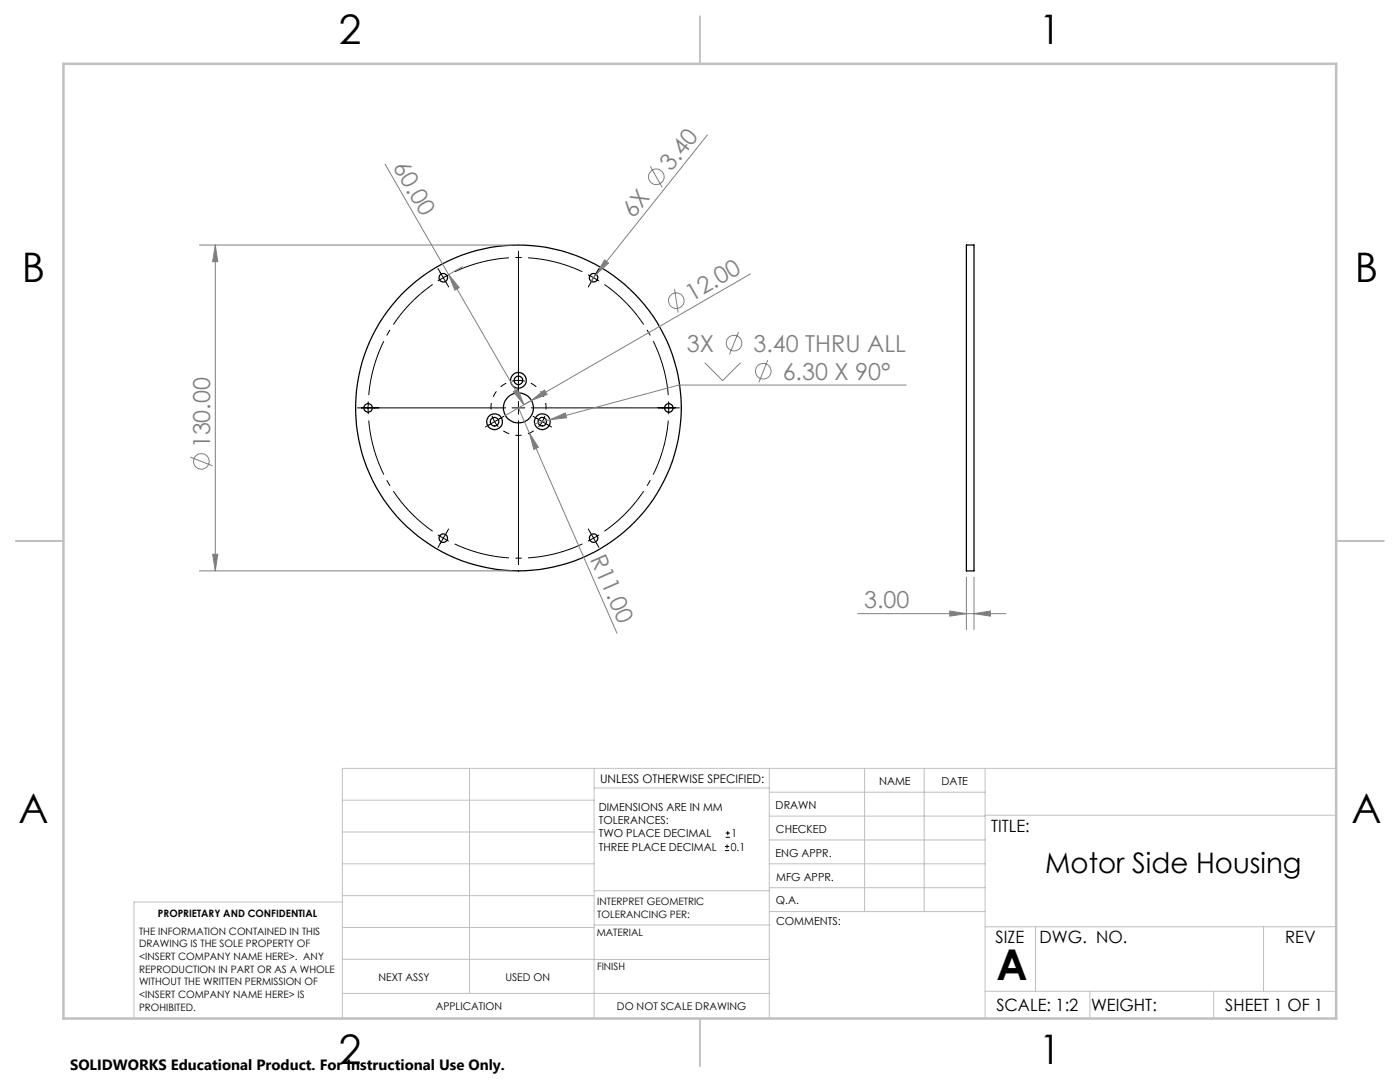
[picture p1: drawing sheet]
<svg xmlns="http://www.w3.org/2000/svg" width="279mm" height="216mm" viewBox="0 0 279 216" stroke-linecap="round" stroke-linejoin="round" font-family="sans-serif">
<g fill="none" stroke="#000" stroke-width=".25">
<path d="M192.9 48.9h1.5v65h-1.5z"/>
<circle cx="88.5" cy="55.4" r=".86"/>
<circle cx="118.5" cy="55.4" r=".85"/>
<circle cx="103.5" cy="75.9" r="1.57"/>
<circle cx="103.5" cy="75.9" r=".86"/>
<circle cx="73.5" cy="81.4" r=".85"/>
<circle cx="98.7" cy="84.2" r="1.57"/>
<circle cx="98.7" cy="84.1" r=".86"/>
<circle cx="103.4" cy="81.4" r="32.5"/>
<circle cx="103.5" cy="81.4" r="2.99"/>
<circle cx="108.2" cy="84.2" r="1.57"/>
<circle cx="108.2" cy="84.1" r=".86"/>
<circle cx="133.5" cy="81.4" r=".85"/>
<circle cx="88.5" cy="107.4" r=".86"/>
<circle cx="118.4" cy="107.4" r=".84"/>
</g>
<g fill="none" stroke="#808080" stroke-width=".2">
<path d="M76.8 32.7l27.8 48.1M129.8 33.2l2.4 4.2M141.2 26.9l-22.2 27.9M39.8 48.9h62.4M43 48.9l.5 3.3h-1.1zM43 48.9v65M89.5 54.8l2.2 2.6-.9 .5zM92.3 53.2l-2.7 1.6M119 54.8l-1.1 1.3M120.6 51.9l.9 .6-2.5 2.3zM134.6 57.6l.7 4.8M149.8 54.6l-43.8 25.3"/>
<path d="M102.4 78.2l.9-.6 1.3 3.2zM106 79.9l2.7-2.1 .5 .9zM106 79.9l-5.1 3M107.3 79.2l-2.7 1.6M140.7 72.4l3.5 3.6 3.6-3.6M147.4 66.3l-1.8 4.4M153.2 71.9l-1.8 4.4M180.8 76.8h-45.3l-28.8 7.8M38 91.2l4.4 1.8M103.5 81.4l19.6 44.9M105.7 86.4l1.8 2.9-1 .4zM109.7 83.7l3.1-1.3 .3 1z"/>
<path d="M39.8 113.9h62.4M42.4 110.6h1.1l-.5 3.3zM192.9 115.2v10.4M194.4 115.2v10.4M171.2 122.4h29.5M189.5 121.9l3.4 .5-3.4 .5zM194.4 122.4l3.3-.5v1z"/>
<circle cx="131" cy="35.3" r="1.55"/>
<circle cx="135" cy="60" r="1.55"/>
<circle cx="146.5" cy="68.5" r="1.55"/>
<circle cx="152.3" cy="74.1" r="1.55"/>
<circle cx="40.2" cy="92.1" r="1.56"/>
</g>
<g fill="none" stroke="#000" stroke-width=".2">
<path d="M87.4 53.6l2.1 3.7M89.6 54.8l-2.2 1.3M103.5 50.1v28.7M117.3 54.8l2.3 1.3M119.5 53.6l-2.1 3.7M102.2 76.1a4.7 4.7 0 0 1 2.5 0M71.3 81.4h29.6M73.5 80.1v2.6M98.2 83l.6 1.3 .6 .9M100.5 83.1l-3.6 2.1M102.2 81.4h2.5M103.5 80.1v2.6"/>
<path d="M103.5 83.9v28.8M106 81.4h29.6M106.4 83.1l3.7 2.1M108.7 83a5.2 5.2 0 0 1-1.2 2.2M133.4 80.1v2.6M87.4 106.7l2.2 1.3M89.5 105.6l-2.1 3.6M117.4 105.6l2.1 3.6M119.6 106.7l-2.3 1.3M144.7 169.7h.8M144.7 168.9h.8M144.8 167.1h.9"/>
<path d="M144.8 166.2h.9M145.1 168.5v.8M145.2 165.8v.9"/>
</g>
<path d="M86.3 56.8a30 30 0 0 0-12.7 22M116.2 54.2a30 30 0 0 0-25.5 0M133.4 78.8a30 30 0 0 0-12.8-22M73.6 83.9a30 30 0 0 0 12.7 22.1M90.7 108.5a30 30 0 0 0 25.5 0M120.6 106a30 30 0 0 0 12.8-22.1" fill="none" stroke="#000" stroke-width=".2" stroke-dasharray="15.2 1.3 1.3 1.3" stroke-dashoffset="4" stroke-linecap="butt"/>
<path d="M101 76.5a5.5 5.5 0 0 0-3 5.2M100.4 86a5.5 5.5 0 0 0 6.1 0M109 81.7a5.5 5.5 0 0 0-3.1-5.2" fill="none" stroke="#000" stroke-width=".2" stroke-dasharray="15.2 1.3 1.3 1.3" stroke-dashoffset="13.9" stroke-linecap="butt"/>
<g fill="none" stroke="#c0c0c0" stroke-width=".2">
<path d="M68.3 159.7h50.3M93.7 153.3v44.9M118.6 153.3v49.9M118.6 157.2h34.9M153.5 153.3v49.9M153.5 158.1h43.1M172.5 153.3v28.6M184.4 153.3v28.6M196.6 153.3v49.9M266.7 153.3h-198.4v49.9M68.3 178.7h50.3M68.3 172.4h50.3"/>
<path d="M68.3 166h50.3M68.3 180h-41.6v23.2M118.6 177.7h35M153.5 167.6h43.1M153.5 162.8h43.1M153.5 172.4h43.1M153.5 177.1h43.1M196.6 162.7h70.1M68.3 198.2h85.2M68.3 191.4l85.2 .1M68.3 185.1h50.3M118.6 184.6h35"/>
<path d="M153.6 181.9h43M196.6 197.8h70.1M196.6 184.9h70.1M206.7 184.9v12.9M217.5 197.8v5.4M242.2 197.8v5.4M252.2 184.9v12.9"/>
</g>
<path d="M139.7 3.2v9.5M3.1 107.9h9.6M266.7 107.9h9.5M139.7 203.2v9.6" fill="none" stroke="#c0c0c0" stroke-width=".25"/>
<path d="M12.7 12.7h254v190.5h-254z" fill="none" stroke="#c0c0c0" stroke-width=".5"/>
<g fill="#808080">
<path d="M106 79.9l2.7-2.1 .5 .9z"/>
<path d="M120.6 51.9l.9 .6-2.5 2.3z"/>
<path d="M105.7 86.4l1.8 2.9-1 .4z"/>
<path d="M109.7 83.7l3.4-.3-.3-1zM189.5 121.9l3.4 .5-3.4 .5zM194.4 122.4l3.3-.5v1z"/>
<path d="M43 48.9l.5 3.3h-1.1zM42.4 110.6h1.1l-.5 3.3z"/>
<path d="M89.5 54.8l2.2 2.6-.9 .5zM102.4 78.2l.9-.6 1.3 3.2z"/>
</g>
<text font-size="8.5" x="198.9" y="195.5">A</text>
<g font-size="8.1">
<text x="67.6" y="8.9">2</text>
<text x="207.3" y="8.9">1</text>
<text x="4.4" y="56.2">B</text>
<text x="270.4" y="56.2">B</text>
<text x="3.7" y="164.1">A</text>
<text x="269.7" y="164.1">A</text>
<text x="67.6" y="212.4">2</text>
<text x="207.3" y="212.4">1</text>
</g>
<text font-size="5.6" x="208.6" y="174.3">Motor Side Housing</text>
<g font-size="4.7" fill="#808080">
<text x="78.4" y="33.3" transform="rotate(60 78.4 33.3)">60.00</text>
<text x="133.9" y="34.3" transform="rotate(-51 133.9 34.3)">3.40</text>
<text x="126.5" y="43.7" transform="rotate(-51 126.5 43.7)">6X</text>
<text x="138.1" y="60.2" transform="rotate(-30 138.1 60.2)">12.00</text>
<text x="137.1" y="70.2">3X</text>
<text x="150.4" y="70.2">3.40 THRU ALL</text>
<text x="156.2" y="75.8">6.30 X 90°</text>
<text x="41.9" y="89.5" transform="rotate(-90 41.9 89.5)">130.00</text>
<text x="117.7" y="111.5" transform="rotate(66 117.7 111.5)">R11.00</text>
<text x="172.5" y="121.4">3.00</text>
</g>
<g font-size="3.4">
<text x="197.8" y="166">TITLE:</text>
<text x="198.7" y="188.1">SIZE</text>
<text x="207.5" y="188.1">DWG. NO.</text>
<text x="256.5" y="188.2">REV</text>
<text x="198.8" y="201.7">SCALE: 1:2</text>
<text x="217.7" y="201.8">WEIGHT:</text>
<text x="244.5" y="201.7">SHEET 1 OF 1</text>
</g>
<text font-size="3" x="14" y="213.5">SOLIDWORKS Educational Product. For Instructional Use Only.</text>
<text font-size="2.4" x="119.8" y="156.2">UNLESS OTHERWISE SPECIFIED:</text>
<g font-size="2.2">
<text x="119.5" y="161.8">DIMENSIONS ARE IN MM</text>
<text x="154.8" y="161.4">DRAWN</text>
<text x="175.4" y="156.6">NAME</text>
<text x="187.9" y="156.7">DATE</text>
<text x="119.5" y="164.4">TOLERANCES:</text>
<text x="119.5" y="167.1">TWO PLACE DECIMAL</text>
<text x="146" y="167.1">1</text>
<text x="154.9" y="166.3">CHECKED</text>
<text x="119.5" y="169.7">THREE PLACE DECIMAL</text>
<text x="145.8" y="169.7">0.1</text>
<text x="154.8" y="170.9">ENG APPR.</text>
<text x="154.9" y="175.7">MFG APPR.</text>
<text x="154.9" y="180.4">Q.A.</text>
<text x="154.9" y="184.6">COMMENTS:</text>
</g>
<g font-size="2.1">
<text x="75.5" y="195.7">NEXT ASSY</text>
<text x="100.9" y="195.7">USED ON</text>
<text x="86.9" y="201.5">APPLICATION</text>
<text x="123.1" y="201.6">DO NOT SCALE DRAWING</text>
</g>
<g font-size="2">
<text x="31.5" y="182.9">PROPRIETARY AND CONFIDENTIAL</text>
<text x="119.2" y="180.6">INTERPRET GEOMETRIC</text>
<text x="119.2" y="183.1">TOLERANCING PER:</text>
<text x="27.8" y="186.5">THE INFORMATION CONTAINED IN THIS</text>
<text x="27.8" y="189">DRAWING IS THE SOLE PROPERTY OF</text>
<text x="27.8" y="191.6">&lt;INSERT COMPANY NAME HERE&gt;. ANY</text>
<text x="119.1" y="186.7">MATERIAL</text>
<text x="27.8" y="194.1">REPRODUCTION IN PART OR AS A WHOLE</text>
<text x="27.8" y="196.6">WITHOUT THE WRITTEN PERMISSION OF</text>
<text x="119.1" y="193.5">FINISH</text>
<text x="27.8" y="199.1">&lt;INSERT COMPANY NAME HERE&gt; IS</text>
<text x="27.8" y="201.7">PROHIBITED.</text>
</g>
</svg>
